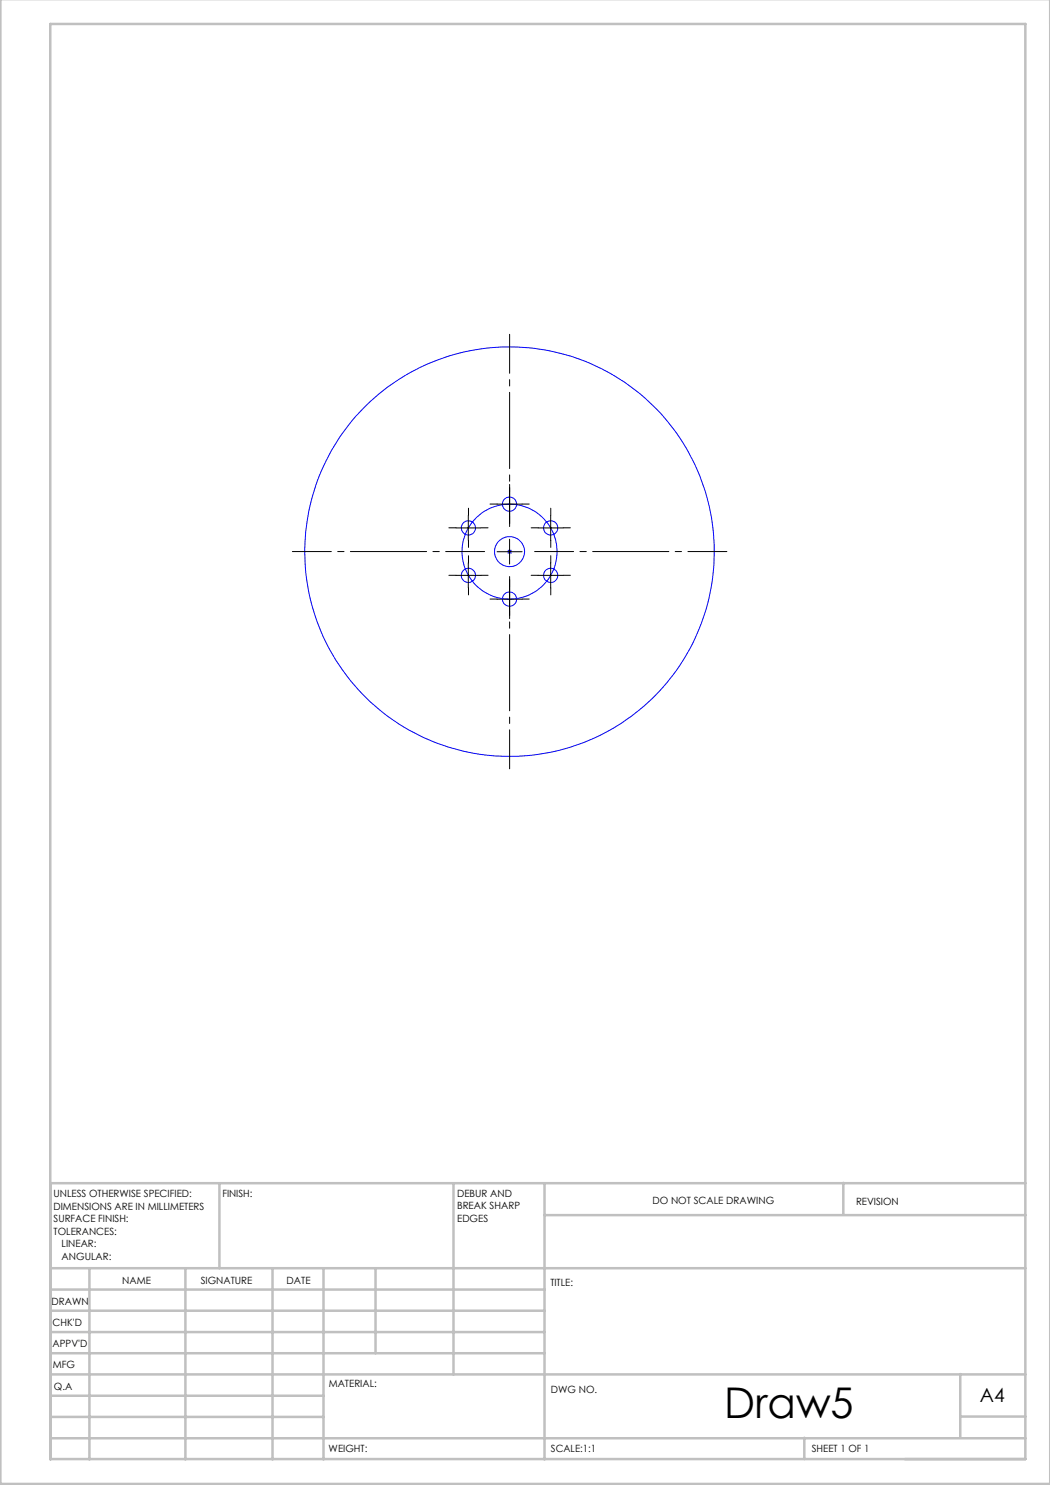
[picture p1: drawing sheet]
<svg xmlns="http://www.w3.org/2000/svg" width="210mm" height="297mm" viewBox="0 0 210 297" stroke-linecap="round" stroke-linejoin="round" font-family="sans-serif">
<g fill="none" stroke="#00f" stroke-width=".2">
<path d="M101.4 110.3h1M101.6 110l.7 .7M101.9 109.8v1M102.3 110l-.7 .7"/>
<circle cx="93.7" cy="115.1" r="1.42"/>
<circle cx="93.7" cy="105.6" r="1.42"/>
<circle cx="101.9" cy="119.8" r="1.43"/>
<circle cx="101.9" cy="100.8" r="1.42"/>
<circle cx="101.9" cy="110.3" r="3"/>
<circle cx="101.9" cy="110.3" r="9.5"/>
<circle cx="101.9" cy="110.3" r="41"/>
<circle cx="110.1" cy="105.6" r="1.41"/>
<circle cx="110.1" cy="115.1" r="1.42"/>
</g>
<path d="M96.9 110.3h-38.4M101.9 105.3v-38.4M101.9 115.3v38.5M106.9 110.3h38.5" fill="none" stroke="#000" stroke-width=".2" stroke-dasharray="15.2 1.3 1.3 1.3" stroke-dashoffset="7.4"/>
<g fill="none" stroke="#000" stroke-width=".2" stroke-dasharray="15.2 1.3 1.3 1.3">
<path d="M101.9 98.3v-1.4M91.2 115.1h-1.4M91.2 105.6h-1.4M93.7 112.6v-1.5M93.7 117.6v1.4M93.7 103.1v-1.5M93.7 108.1v1.4M96.2 115.1h1.4M96.2 105.6h1.4M99.4 100.8h-1.4M99.4 119.8h-1.4M101.9 103.3v1.4"/>
<path d="M101.9 117.3v-1.4M104.4 100.8h1.4M104.4 119.8h1.4M107.7 105.6h-1.5M107.7 115.1h-1.5M110.2 103.1v-1.5M110.2 108.1v1.4M110.2 112.6v-1.5M110.2 117.6v1.4M112.7 105.6h1.4M112.7 115.1h1.4M101.9 122.3v1.4"/>
</g>
<g fill="none" stroke="#000" stroke-width=".2">
<path d="M101.9 98.3v5M91.2 105.6h5M91.2 115.1h5M93.7 103.1v5M93.7 112.6v5M99.4 110.3h5M99.4 100.8h5M99.4 119.8h5M101.9 107.8v5M101.9 117.3v5M107.6 105.6h5M107.6 115.1h5"/>
<path d="M110.1 103.1v5M110.1 112.6v5"/>
</g>
<g fill="none" stroke="#c0c0c0" stroke-width=".5">
<path d="M.1 -.1v296.9h209.9v-296.9M10.1 4.8h195v287h-195zM43.9 236.6v17M90.7 236.6v38.3M108.9 236.6v55.3M168.7 236.6v6.3M205.1 236.6h-195v55.3M10.1 253.6h195M10.1 257.9h98.8M17.9 253.6v38.3M37.1 253.6v38.3M54.5 253.6v38.3"/>
<path d="M64.7 253.6v38.3M75.1 253.6v17M108.9 243h96.2M10.1 270.6h98.8M10.1 266.4h98.8M10.1 262.1h98.8M10.1 279.1h54.6M10.1 274.9h195M192.1 274.8v12.7M10.1 287.7h195M10.1 283.4h54.6M160.9 287.5v4.3"/>
<path d="M192.1 283.3h13"/>
</g>
<text font-size="8.5" x="144.8" y="283.5">Draw5</text>
<text font-size="3.9" x="196" y="280.4">A4</text>
<g font-size="2">
<text x="10.7" y="239.5">UNLESS OTHERWISE SPECIFIED:</text>
<text x="44.5" y="239.5">FINISH:</text>
<text x="91.4" y="239.4">DEBUR AND</text>
<text x="10.7" y="242">DIMENSIONS ARE IN MILLIMETERS</text>
<text x="10.7" y="244.5">SURFACE FINISH:</text>
<text x="91.4" y="241.9">BREAK SHARP</text>
<text x="91.4" y="244.4">EDGES</text>
<text x="130.5" y="240.8">DO NOT SCALE DRAWING</text>
<text x="171.2" y="241">REVISION</text>
<text x="10.7" y="247">TOLERANCES:</text>
<text x="12.3" y="249.5">LINEAR:</text>
<text x="12.3" y="252">ANGULAR:</text>
<text x="24.4" y="256.9">NAME</text>
<text x="40.1" y="256.8">SIGNATURE</text>
<text x="57.3" y="256.8">DATE</text>
<text x="110.1" y="257.1">TITLE:</text>
<text x="10.3" y="260.9">DRAWN</text>
<text x="10.5" y="269.3">APPV'D</text>
<text x="10.5" y="265.2">CHK'D</text>
<text x="10.6" y="273.6">MFG</text>
<text x="10.8" y="278">Q.A</text>
<text x="65.8" y="277.4">MATERIAL:</text>
<text x="110.2" y="278.5">DWG NO.</text>
<text x="65.7" y="290.4">WEIGHT:</text>
<text x="110.2" y="290.5">SCALE:1:1</text>
<text x="162.4" y="290.4">SHEET 1 OF 1</text>
</g>
</svg>
